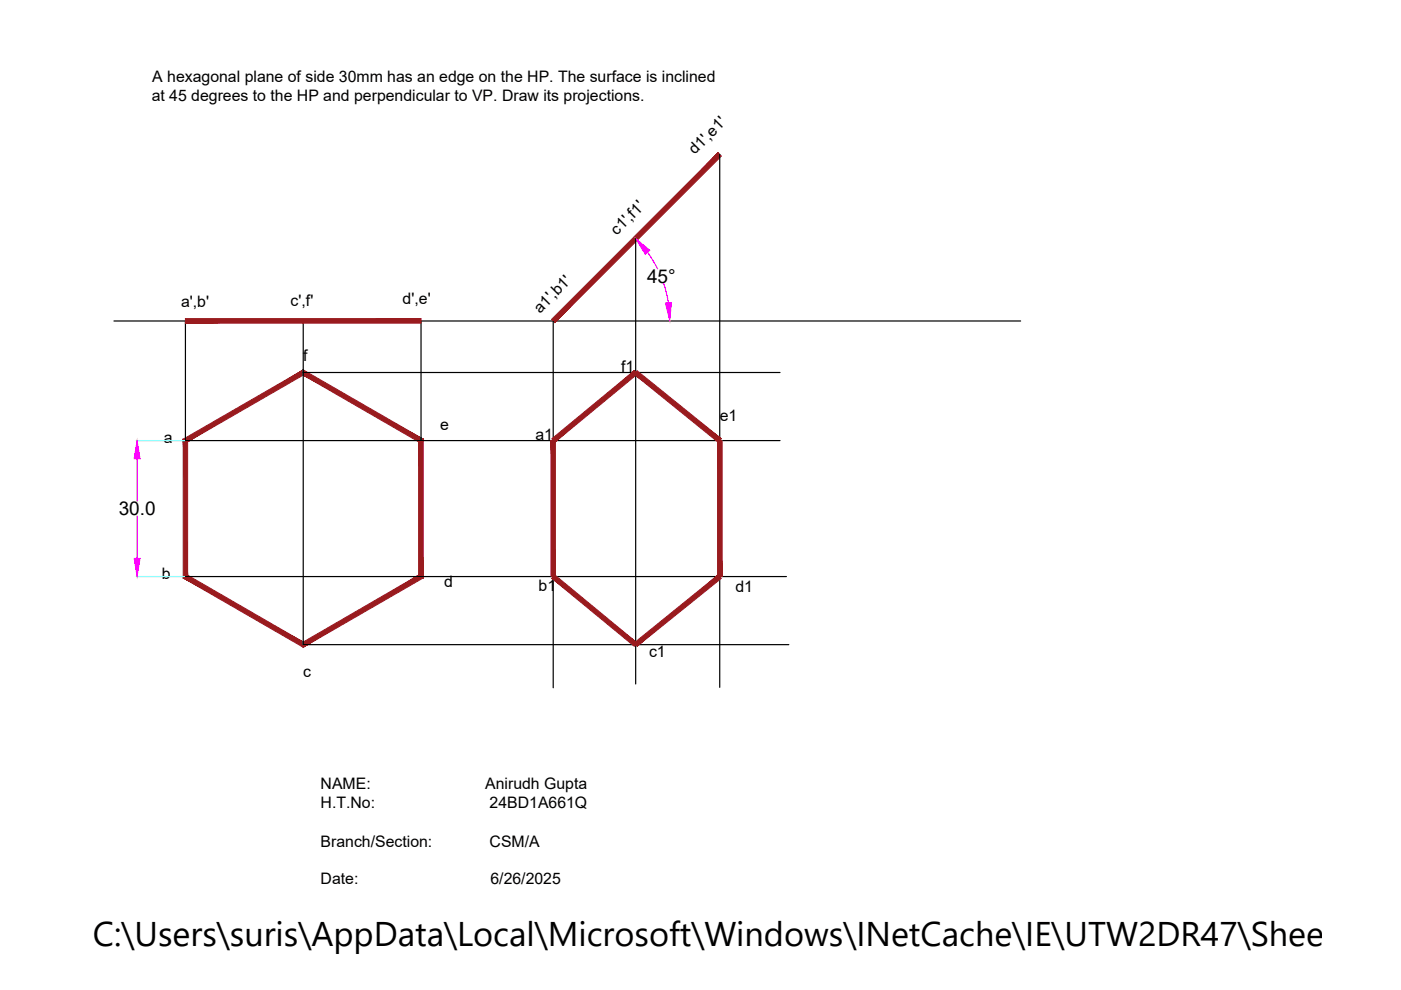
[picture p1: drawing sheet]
<svg xmlns="http://www.w3.org/2000/svg" width="297mm" height="210mm" viewBox="0 0 297 210" stroke-linecap="round" stroke-linejoin="round" font-family="sans-serif">
<!-- layer: 0 -->
<path d="M152.6 32.7v113M134.8 50.6v94.4M24.2 68.1h192.2M39.3 68.1v25.3h126.1M64.3 68.1v68.6h102.9M64.3 79h101.1M89.3 68.1v25.3M117.3 68.1v77.7M39.3 122.2h127.4" fill="none" stroke="#000" stroke-width=".25"/>
<g fill="#991b1e" stroke="#991b1e" stroke-width=".21">
<path d="M88.8 93.7v28.2l.9 .6zM88.8 93.7l.9-.6v29.4zM64.3 79.5l24.5 14.2 .9-.6zM64.3 78.4l25.4 14.7-25.4-13.6zM39.8 93.7l24.5-14.2v-1.1zM38.8 93.1l25.5-14.7-24.5 15.3zM38.8 93.1l1 28.8v-28.2zM38.8 93.1l1 28.8-1 .6zM38.8 122.5l25.5 13.6-24.5-14.2zM38.8 122.5l25.5 13.6v1.1zM64.3 136.1v1.1l24.5-15.3zM64.3 137.2l24.5-15.3 .9 .6z"/>
<path d="M39.3 67.5v1l50-1zM39.3 68.5l50-1v1z"/>
<path d="M152.3 32.4l-35.3 35.3 .6 .7zM152.3 32.4l.6 .7-35.3 35.3z"/>
<path d="M117 93l.6 .8 16.9-15.2zM117.6 93.8l16.9-15.2 .6 .8z"/>
<path d="M135.1 78.6l-.6 .8 18.4 13.6zM134.5 79.4l18.4 13.6-.6 .8z"/>
<path d="M152.1 93.4l1 28.8v-28.8zM152.1 93.4l1 28.8h-1z"/>
<path d="M135.1 137l17.8-14.4-.6-.7zM134.5 136.3l17.8-14.4-17.2 15.1z"/>
<path d="M117 122.6l17.5 14.4 .6-.7zM117.6 121.9l17.5 14.4-18.1-13.7z"/>
<path d="M116.8 93.4v28.8h1zM116.8 93.4h1v28.8z"/>
</g>
<path d="M28.9 93.4h10.4M28.9 122.2h10.4" fill="none" stroke="#0ff" stroke-width=".25"/>
<path d="M137.3 53.5l2.1 3.5M140.7 60.1l1 4.1M29.1 97.3v9M29.1 109.4v9" fill="none" stroke="#f0f" stroke-width=".25"/>
<g fill="#f0f" stroke="#f0f" stroke-width=".21">
<path d="M29.1 93.4l.6 3.9h-1.3z"/>
<path d="M28.4 118.4h1.3l-.6 3.8z"/>
<path d="M141.1 64.2h1.3l-.4 3.9z"/>
<path d="M134.8 50.6l3 2.5-1 .8z"/>
</g>
<text font-size="7.3" x="19.7" y="200.6">C:\Users\suris\AppData\Local\Microsoft\Windows\INetCache\IE\UTW2DR47\Sheet-6A[1</text>
<g font-size="4">
<text x="137.2" y="60">45°</text>
<text x="25.2" y="109.2">30.0</text>
</g>
<g font-size="3.4">
<text x="32.3" y="17.3">A hexagonal plane of side 30mm has an edge on the HP. The surface is inclined</text>
<text x="32.2" y="21.4">at 45 degrees to the HP and perpendicular to VP. Draw its projections.</text>
<text x="147.3" y="33" transform="rotate(-45 147.3 33)">d1',e1'</text>
<text x="130.8" y="50" transform="rotate(-45 130.8 50)">c1',f1'</text>
<text x="38.4" y="65">a',b'</text>
<text x="61.6" y="64.8">c',f'</text>
<text x="85.4" y="64.5">d',e'</text>
<text x="114.5" y="66.5" transform="rotate(-45 114.5 66.5)">a1',b1'</text>
<text x="64.3" y="76.5">f</text>
<text x="131.7" y="78.9">f1</text>
<text x="152.6" y="89.2">e1</text>
<text x="34.7" y="93.9">a</text>
<text x="93.3" y="91.1">e</text>
<text x="113.5" y="93.4">a1</text>
<text x="34.3" y="122.8">b</text>
<text x="94.2" y="124.4">d</text>
<text x="114.2" y="125.3">b1</text>
<text x="155.9" y="125.5">d1</text>
<text x="64.3" y="143.6">c</text>
<text x="137.6" y="139.2">c1</text>
<text x="68" y="167.4">NAME:</text>
<text x="102.9" y="167.4">Anirudh Gupta</text>
<text x="68" y="171.4">H.T.No:</text>
<text x="103.8" y="171.4">24BD1A661Q</text>
<text x="68" y="179.5">Branch/Section:</text>
<text x="103.8" y="179.5">CSM/A</text>
<text x="68" y="187.5">Date:</text>
<text x="104" y="187.5">6/26/2025</text>
</g>
</svg>
